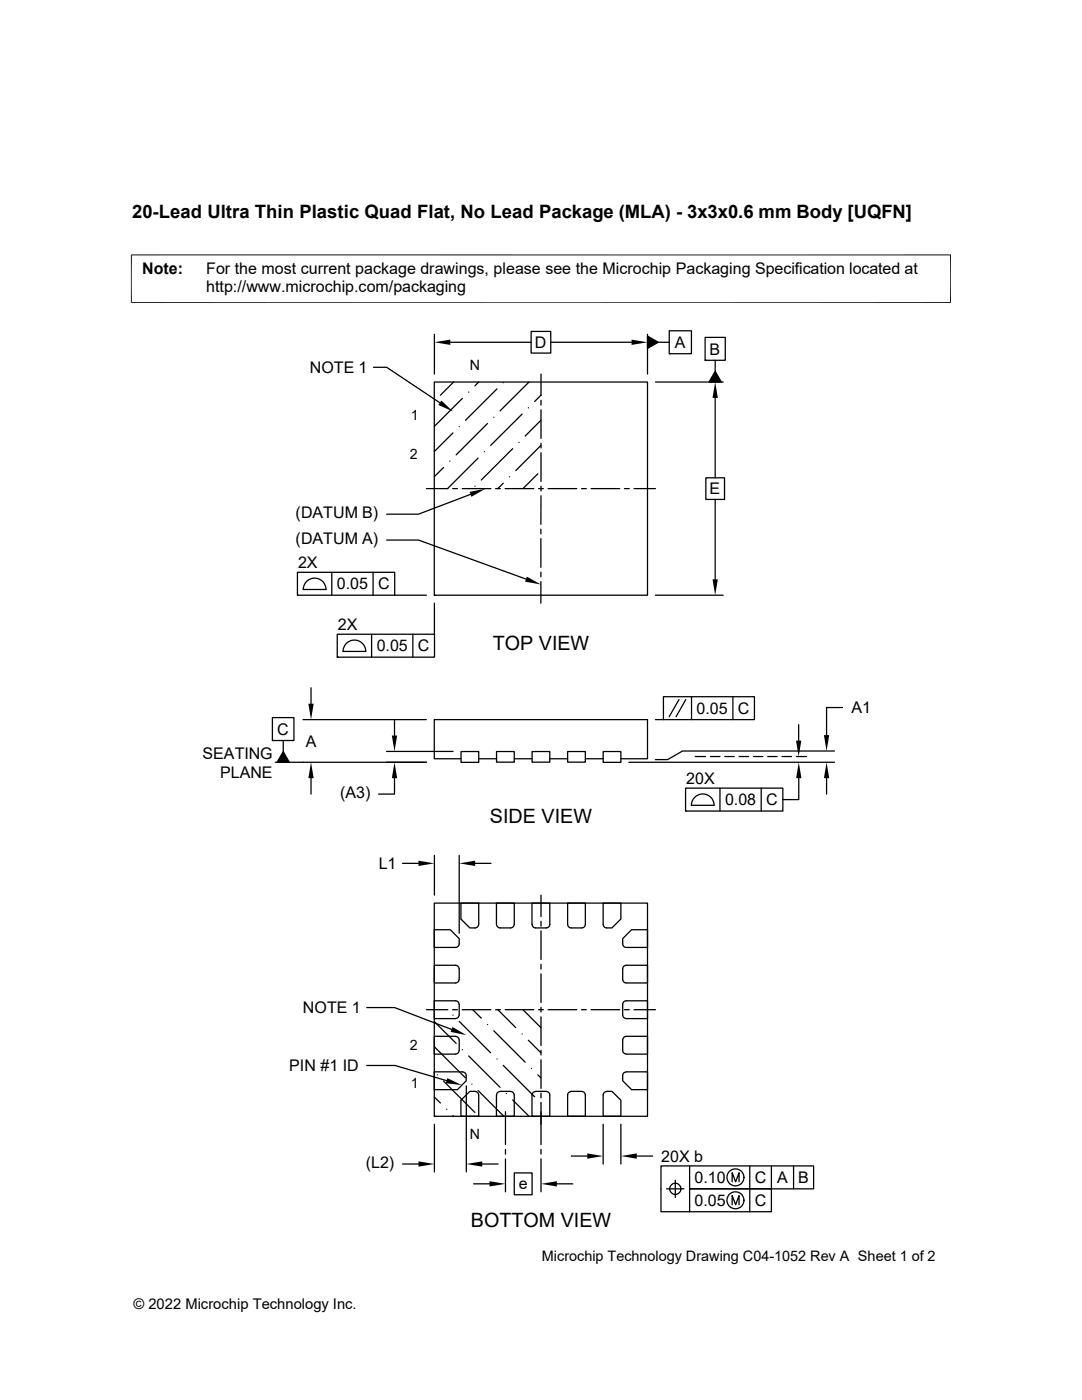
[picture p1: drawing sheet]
<svg xmlns="http://www.w3.org/2000/svg" width="216mm" height="279mm" viewBox="0 0 216 279" stroke-linecap="round" stroke-linejoin="round" font-family="sans-serif">
<g fill="none" stroke="#000" stroke-width=".25">
<path d="M74.5 73.3h2.7l10.6 7.1M86.7 76.2h42.5v42.6h-42.5zM86.7 66.7v8M89.9 68.3h16.1M90.5 76.2l-2.6 2.7M92.3 79.5l-5.6 5.6M93.5 78.3h.1M95.5 76.2l-.7 .8M99.2 77.6l-6.3 6.3M100.4 76.4h.1M105.6 76.2l-5.8 5.8M106 66.1h3.9v4.4h-3.9z"/>
<path d="M107.9 78.9l-1.2 1.2M107.9 74.7v4.2M107.9 79.9v.9M109.9 68.3h16.1M129.2 67.1l2.1 1.2-2.1 1.2zM129.2 66.7v8M130.8 76.2h13.5M131.3 68.3h2.2M133.5 66h4.5v4.6h-4.5zM133.5 70.6h.1M140.7 67.3h4v4.6h-4zM140.7 71.9h.1"/>
<path d="M142.7 74.1l1.2 2.1h-2.4zM142.7 71.9v2.2M142.7 79.4v16M85.1 97.5h4.3M88.5 93.3l-1.8 1.8M89.7 92h.1M90.3 97.5h1M90.4 86.4l-3.7 3.7M91.6 85.2h.1M92.2 97.5h5.7M93.9 98.7l-10.4 3.9h-6.3M94.8 97h.1"/>
<path d="M95.4 91.4l-6.1 6.1M96.6 90.1h.1M97.3 84.5l-6.3 6.3M98.5 83.3h.1M98.9 97.5h.9M100.4 96.4l-1.1 1.1M100.8 97.5h5.7M101.7 95.2h.1M102.3 89.5l-6.3 6.3M103.5 88.3h.1M104.2 82.6l-6.3 6.3M105.4 81.4h.1"/>
<path d="M107.3 94.6l-2.9 2.9M107.5 97.5h.9M107.9 83.9l-3.1 3.1M107.9 88.9l-5 5M107.9 81.8v5.7M107.9 88.5v.9M107.9 90.4v5.7M107.9 97v1M107.9 98.9v5.7M109.4 97.5h5.7M116 97.5h1M117.9 97.5h5.8"/>
<path d="M124.6 97.5h1M126.5 97.5h4.3M140.8 95.4h3.8v4.3h-3.8zM142.7 99.7v15.9M59.4 114.2h19.4v4.6h-19.4zM59.4 118.8h.1M61.3 115.9a2.27 2.27 0 0 1 2.4-.3 2.27 2.27 0 0 1 1.3 2h-4.5l.2-.9zM66.2 114.2v4.6M74.4 114.2v4.6M77.2 107.8h6.3l21.5 7.8M78.7 118.8h6.4M86.7 118.8h.1"/>
<path d="M107.9 105.6v1M107.9 107.5v5.7M107.9 114.2v.9M107.9 116.1v4.3M130.8 118.8h13.5M62.1 137.3v3.1M67.3 126.6h19.4v4.5h-19.4zM67.3 131.1h.1M69.2 128.3a2.27 2.27 0 0 1 2.5-.3 2.27 2.27 0 0 1 1.3 2h-4.5l.2-.9zM74.1 126.6v4.5M82.4 126.6v4.5M86.7 120.4v6.2"/>
<path d="M132.4 139h18.1v4.6h-18.1zM135.5 139.6l-2 3.4M136.8 139.6l-1.9 3.4M138 139v4.6M146.2 139v4.6M54.4 143.2h4.3v4.6h-4.3zM54.4 147.8h.1M56.5 147.8v2.2M56.5 150l1.2 2.1h-2.4zM60.5 143.6h24.6M62.1 155.3v3.2M77.1 150h13.3"/>
<path d="M78.7 155.3v3.2h-3.2M78.7 143.6v3.2M85.1 152.1h-30.2M92 150h3.5v2.1h-3.5zM92 151.4h-5.3v-7.8h42.5v7.8h-5.3M95.5 151.4h3.6M99.1 150h3.5v2.1h-3.5zM102.6 151.4h3.6M106.2 150h3.5v2.1h-3.5zM109.7 151.4h3.6M113.3 150h3.5v2.1h-3.5zM116.8 151.4h3.6"/>
<path d="M120.4 150h3.5v2.1h-3.5zM125.5 152.1h41M130.8 143.6h1.6M136.8 157.3h19.4v4.6h-19.4zM138.7 151h2.1M141.8 151h1.9M143.7 157.3v4.6M144.6 151h1.9M147.5 151h1.9M150.3 151h1.9M151.9 157.3v4.6M153.2 151h1.9"/>
<path d="M156 151h1.9M158.9 151h2.1M159.4 144.6v3.2M159.4 155.3v4.3h-3.2M164.9 155.3v3.2M166.5 149.9h-30.3l-3 1.7h-2.4M168.1 141.2h-3.2v5.5M80.3 172.3h3.2M86.7 170.7v7.9M91.6 170.7v15.6M94.8 172.3h3.2M107.9 178.6v4.3"/>
<path d="M136.8 161.9h.1M137.9 160.7h4.6M138 160.7a2.26 2.26 0 0 1 2.2-2.2 2.26 2.26 0 0 1 2.3 2.2M86.7 180.2h42.5v42.6h-42.5zM91.6 193.3a.72 .72 0 0 0-.7-.7h-4.2v3.6h4.2a.72 .72 0 0 0 .7-.7M91.6 188.4v-1.1l-1.7-1.8h-3.2v3.6h4.2a.72 .72 0 0 0 .7-.7M91.6 193.3v2.2M92 180.2h3.5v4.3a.72 .72 0 0 1-.7 .7h-1.1l-1.7-1.8zM99.1 180.2h3.5v4.3a.72 .72 0 0 1-.7 .7h-2.1a.72 .72 0 0 1-.7-.7zM106.2 180.2h3.5v4.3a.72 .72 0 0 1-.7 .7h-2.1a.72 .72 0 0 1-.7-.7zM107.9 183.9v.9M107.9 185.8v5.7"/>
<path d="M107.9 192.4v1M107.9 194.4v5.7M113.3 180.2h3.5v4.3a.72 .72 0 0 1-.7 .7h-2.1a.72 .72 0 0 1-.7-.7zM120.4 180.2h3.5v3.2l-1.8 1.8h-1a.72 .72 0 0 1-.7-.7zM124.2 187.3l1.8-1.8h3.2v3.6h-4.3a.72 .72 0 0 1-.7-.7zM124.5 199.9l.4-.2h4.3v3.6h-4.3a.72 .72 0 0 1-.7-.7v-2.2zM124.5 192.8l.4-.2h4.3v3.6h-4.3a.72 .72 0 0 1-.7-.7v-2.2zM73.2 201.1h5.5l11.4 4.3M73.2 212.6h5.6l10.3 3.1M85.1 201.5h4.3M86.7 208.9l6.2 6.2M86.7 203.9l4.3 4.3"/>
<path d="M86.7 218.9l1.2 1.2M87.2 214.5h.1M88.5 215.8l6.3 6.2M90.3 201.5h1M90.4 202.6h.1M91.6 207.5a.77 .77 0 0 0-.7-.7h-4.2v3.6h4.2a.72 .72 0 0 0 .7-.7M91.6 200.4a.72 .72 0 0 0-.7-.7h-4.2v3.6h4.2a.72 .72 0 0 0 .7-.7M91.6 200.4v2.2M91.6 207.5v2.2M91.6 203.8l6.3 6.3M92.2 201.5h5.7M92.3 209.5h.1"/>
<path d="M92.3 213.9h-5.6v3.6h4.6l1.7-1.8v-1.1a.72 .72 0 0 0-.7-.7M93 216.7v17.2M93.5 210.7l6.3 6.3M94.1 216.4h.1M94.3 201.5l1.7 1.7M94.8 217.8h-1.1l-1.7 1.8v3.2h3.5v-4.3a.77 .77 0 0 0-.7-.7M95.4 217.6l5.1 5.2M97.3 204.5h.1M98.5 205.7l6.3 6.3M98.9 201.5h.9M99.2 211.3h.1M99.3 201.5l3.6 3.6"/>
<path d="M99.8 217.8h2.1M100.4 212.6l6.3 6.3M100.8 201.5h5.7M101 218.2h.1M101.9 217.8a.77 .77 0 0 1 .7 .7v4.3h-3.5v-4.3a.72 .72 0 0 1 .7-.7M102.3 219.5l3.3 3.3M104.2 206.4h.1M104.4 201.5l3.5 3.6M105.4 207.6l2.5 2.5M106 213.2h.1M106.9 217.8h2.1M107.3 214.5l.6 .6"/>
<path d="M107.5 201.5h.9M107.9 201v1M107.9 202.9v5.7M107.9 209.6v.9M107.9 211.5v5.7M107.9 218.2v.9M109 217.8a.72 .72 0 0 1 .7 .7v4.3h-3.5v-4.3a.72 .72 0 0 1 .7-.7M109.4 201.5h5.7M114 217.8h2.1M116 201.5h1M116.1 217.8a.72 .72 0 0 1 .7 .7v4.3h-3.5v-4.3a.72 .72 0 0 1 .7-.7M117.9 201.5h5.8"/>
<path d="M121.1 217.8h1l1.8 1.8v3.2h-3.5v-4.3a.72 .72 0 0 1 .7-.7M124.5 207.1l.4-.3h4.3v3.6h-4.3a.72 .72 0 0 1-.7-.7v-2.2zM124.6 201.5h1M124.9 213.9h4.3v3.6h-3.2l-1.8-1.8v-1.1a.72 .72 0 0 1 .7-.7M126.5 201.5h4.3M80.3 232.3h3.2M86.7 222.8h.1M86.7 224.4v9.5M89.1 221.4h.1M90.4 222.7l.1 .1M94.5 236.3h3.2M96.2 232.3h3.2"/>
<path d="M100.9 221.9v6.5M100.9 229.4v.9M100.9 231.3v6.5M102.6 234.1h3.6v4.3h-3.6zM107.9 220.1h.1M107.9 220.1v8.3M107.9 229.4v.9M107.9 231.3v6.5M111.1 236.3h3.2M114 230.7h3.2M120.4 224.4v7.9M123.9 224.4v7.9"/>
<path d="M127.1 230.7h3.1M133 237.3h3.5M134.7 235.5v3.5M137.6 232.7v4.6h16.3v4.5h-22v-9.1h30.4v4.6h-24.7v4.5M146.1 235.9v-1.9l.7 1.9 .7-1.9v1.9M149.6 232.7v9.1M153.9 232.7v4.6M158.3 232.7v4.6M146.1 240.4v-1.8l.7 1.8 .7-1.8v1.8"/>
<circle cx="134.7" cy="237.3" r="1.12"/>
<circle cx="146.7" cy="239.6" r="1.69"/>
<circle cx="146.7" cy="235" r="1.69"/>
</g>
<g fill="#000">
<path d="M88.1 79.9l2.3 2.2-2.9-1.3zM86.7 68.3l3.2-.5v1zM126 67.8l3.2 .5-3.2 .5zM129.2 67.1l2.1 1.2-2.1 1.2zM142.7 76.2l.5 3.2h-1zM142.7 74.1l1.2 2.1h-2.4zM93.7 98.2l3.2-.7-2.8 1.6zM105.1 115.1l2.8 1.5-3.1-.5zM142.2 115.6h1l-.5 3.2zM56.5 150l1.2 2.1h-2.4zM62.1 152.1l.5 3.2h-1.1zM61.5 140.4h1.1l-.5 3.2z"/>
<path d="M78.2 146.8h1l-.5 3.2zM78.7 152.1l.5 3.2h-1zM158.8 147.8h1.1l-.5 3.2zM159.4 152.1l.5 3.2h-1zM164.9 152.1l.6 3.2h-1.1zM164.4 146.7h1.1l-.6 3.2zM83.5 171.8l3.2 .5-3.2 .5zM91.6 172.3l3.2-.5v1zM89.3 215.2l2.9 1.4-3.2-.4zM90.3 205l2.8 1.6-3.2-.7zM83.5 231.8l3.2 .5-3.2 .5zM93 232.3l3.2-.5v1z"/>
<path d="M97.7 235.7l3.2 .6-3.2 .5zM107.9 236.3l3.2-.6v1.1zM117.2 230.2l3.2 .5-3.2 .5zM123.9 230.7l3.2-.5v1z"/>
</g>
<path d="M26.1 50.9h163.7M26.2 50.8v9.7M189.7 50.8v9.7M26.1 60.4h163.7" fill="none" stroke="#000" stroke-width=".2"/>
<g font-size="3.9">
<text x="98.3" y="129.7">TOP VIEW</text>
<text x="97.8" y="164.2">SIDE VIEW</text>
<text x="93.9" y="244.8">BOTTOM VIEW</text>
</g>
<text font-size="3.7" x="26.4" y="43.5">20-Lead Ultra Thin Plastic Quad Flat, No Lead Package (MLA) - 3x3x0.6 mm Body [UQFN]</text>
<g font-size="3.2">
<text x="28.4" y="54.6">Note:</text>
<text x="41.1" y="58.3">http://www.microchip.com/packaging</text>
<text x="41.1" y="54.6">For the most current package drawings, please see the Microchip Packaging Specification located at</text>
<text x="106.7" y="69.4">D</text>
<text x="134.7" y="69.4">A</text>
<text x="141.6" y="70.8">B</text>
<text x="61.8" y="74.4">NOTE 1</text>
<text x="141.6" y="98.7">E</text>
<text x="59" y="103.4">(DATUM B)</text>
<text x="59" y="108.6">(DATUM A)</text>
<text x="59.5" y="113.4">2X</text>
<text x="67.2" y="117.6">0.05</text>
<text x="75.4" y="117.6">C</text>
<text x="67.4" y="125.8">2X</text>
<text x="75.2" y="130">0.05</text>
<text x="83.4" y="130">C</text>
<text x="139" y="142.5">0.05</text>
<text x="147.2" y="142.5">C</text>
<text x="169.9" y="142.3">A1</text>
<text x="55.3" y="146.6">C</text>
<text x="61" y="149">A</text>
<text x="40.4" y="151.5">SEATING</text>
<text x="43.9" y="155.3">PLANE</text>
<text x="67.9" y="159.3">(A3)</text>
<text x="136.9" y="156.5">20X</text>
<text x="144.7" y="160.7">0.08</text>
<text x="152.9" y="160.7">C</text>
<text x="75.6" y="173.4">L1</text>
<text x="60.5" y="202.2">NOTE 1</text>
<text x="57.7" y="213.8">PIN #1 ID</text>
<text x="73" y="233.1">(L2)</text>
<text x="131.9" y="231.8">20X b</text>
<text x="103.5" y="237.4">e</text>
<text x="138.6" y="236.1">0.10</text>
<text x="150.6" y="236.1">C</text>
<text x="155.1" y="236.1">A</text>
<text x="159.3" y="236.1">B</text>
<text x="138.6" y="240.7">0.05</text>
<text x="150.6" y="240.7">C</text>
</g>
<g font-size="2.9">
<text x="108.1" y="251.7">Microchip Technology Drawing C04-1052 Rev A Sheet 1 of 2</text>
<text x="26.6" y="261.3">© 2022 Microchip Technology Inc.</text>
</g>
<g font-size="2.8">
<text x="93.7" y="73.8">N</text>
<text x="82" y="83.9">1</text>
<text x="81.7" y="91.6">2</text>
<text x="81.7" y="209.5">2</text>
<text x="82" y="217.2">1</text>
<text x="93.7" y="227.3">N</text>
</g>
</svg>
